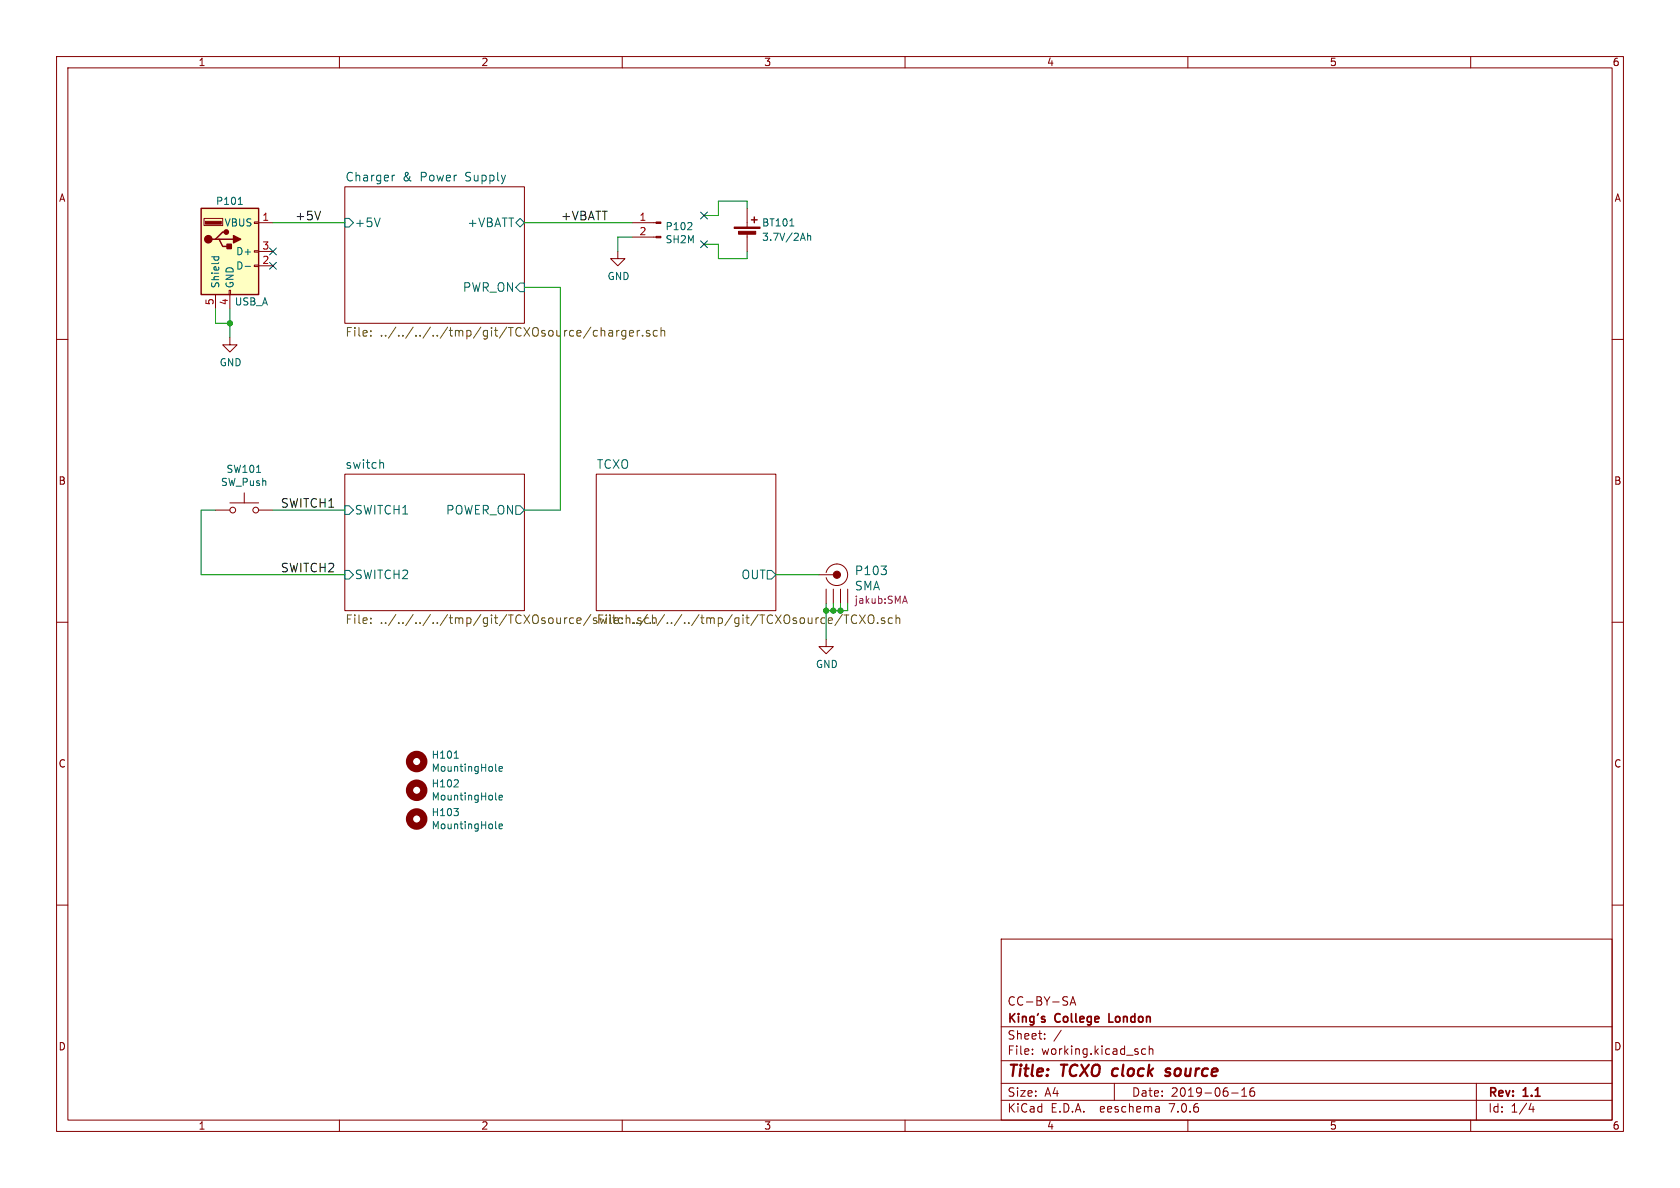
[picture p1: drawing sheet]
(kicad_sch (version 20230121) (generator eeschema)

 (paper "A4")

 (title_block
  (title "TCXO clock source")
  (date "2019-06-16")
  (rev "1.1")
  (company "King's College London")
  (comment 1 "CC-BY-SA"))

 (lib_symbols
  (symbol "Device:Battery_Cell" (pin_numbers hide) (pin_names (offset 0) hide) (in_bom yes) (on_board yes)
   (property "Reference" "BT" (at 2.54 2.54 0) (effects (font (size 1.27 1.27)) (justify left)))
   (property "Value" "Battery_Cell" (at 2.54 0 0) (effects (font (size 1.27 1.27)) (justify left)))
   (property "Footprint" "" (at 0 1.524 90) (effects (font (size 1.27 1.27)) hide))
   (property "Datasheet" "~" (at 0 1.524 90) (effects (font (size 1.27 1.27)) hide))
   (symbol "Battery_Cell_0_1"
    (rectangle (start -2.286 1.778) (end 2.286 1.524) (stroke (width 0) (type default)) (fill (type outline)))
    (rectangle (start -1.524 1.016) (end 1.524 0.508) (stroke (width 0) (type default)) (fill (type outline)))
    (polyline (pts (xy 0 0.762) (xy 0 0)) (stroke (width 0) (type default)) (fill (type none)))
    (polyline (pts (xy 0 1.778) (xy 0 2.54)) (stroke (width 0) (type default)) (fill (type none)))
    (polyline (pts (xy 0.762 3.048) (xy 1.778 3.048)) (stroke (width 0.254) (type default)) (fill (type none)))
    (polyline (pts (xy 1.27 3.556) (xy 1.27 2.54)) (stroke (width 0.254) (type default)) (fill (type none))))
   (symbol "Battery_Cell_1_1"
    (pin passive line (at 0 5.08 270) (length 2.54) (name "+" (effects (font (size 1.27 1.27)))) (number "1" (effects (font (size 1.27 1.27)))))
    (pin passive line (at 0 -2.54 90) (length 2.54) (name "-" (effects (font (size 1.27 1.27)))) (number "2" (effects (font (size 1.27 1.27)))))))
  (symbol "Mechanical:MountingHole" (pin_names (offset 1.016)) (in_bom yes) (on_board yes)
   (property "Reference" "H" (at 0 5.08 0) (effects (font (size 1.27 1.27))))
   (property "Value" "MountingHole" (at 0 3.175 0) (effects (font (size 1.27 1.27))))
   (property "Footprint" "" (at 0 0 0) (effects (font (size 1.27 1.27)) hide))
   (property "Datasheet" "~" (at 0 0 0) (effects (font (size 1.27 1.27)) hide))
   (symbol "MountingHole_0_1"
    (circle (center 0 0) (radius 1.27) (stroke (width 1.27) (type default)) (fill (type none)))))
  (symbol "Switch:SW_Push" (pin_numbers hide) (pin_names (offset 1.016) hide) (in_bom yes) (on_board yes)
   (property "Reference" "SW" (at 1.27 2.54 0) (effects (font (size 1.27 1.27)) (justify left)))
   (property "Value" "SW_Push" (at 0 -1.524 0) (effects (font (size 1.27 1.27))))
   (property "Footprint" "" (at 0 5.08 0) (effects (font (size 1.27 1.27)) hide))
   (property "Datasheet" "~" (at 0 5.08 0) (effects (font (size 1.27 1.27)) hide))
   (symbol "SW_Push_0_1"
    (circle (center -2.032 0) (radius 0.508) (stroke (width 0) (type default)) (fill (type none)))
    (polyline (pts (xy 0 1.27) (xy 0 3.048)) (stroke (width 0) (type default)) (fill (type none)))
    (polyline (pts (xy 2.54 1.27) (xy -2.54 1.27)) (stroke (width 0) (type default)) (fill (type none)))
    (circle (center 2.032 0) (radius 0.508) (stroke (width 0) (type default)) (fill (type none)))
    (pin passive line (at -5.08 0 0) (length 2.54) (name "1" (effects (font (size 1.27 1.27)))) (number "1" (effects (font (size 1.27 1.27)))))
    (pin passive line (at 5.08 0 180) (length 2.54) (name "2" (effects (font (size 1.27 1.27)))) (number "2" (effects (font (size 1.27 1.27)))))))
  (symbol "TCXOsource-rescue:Conn_01x02_Male-Connector" (pin_names (offset 1.016) hide) (in_bom yes) (on_board yes)
   (property "Reference" "J" (at 0 2.54 0) (effects (font (size 1.27 1.27))))
   (property "Value" "Connector_Conn_01x02_Male" (at 0 -5.08 0) (effects (font (size 1.27 1.27))))
   (property "Footprint" "" (at 0 0 0) (effects (font (size 1.27 1.27)) hide))
   (property "Datasheet" "" (at 0 0 0) (effects (font (size 1.27 1.27)) hide))
   (symbol "Conn_01x02_Male-Connector_1_1"
    (polyline (pts (xy 1.27 -2.54) (xy 0.8636 -2.54)) (stroke (width 0.1524) (type solid)) (fill (type none)))
    (polyline (pts (xy 1.27 0) (xy 0.8636 0)) (stroke (width 0.1524) (type solid)) (fill (type none)))
    (rectangle (start 0.8636 -2.413) (end 0 -2.667) (stroke (width 0.1524) (type solid)) (fill (type outline)))
    (rectangle (start 0.8636 0.127) (end 0 -0.127) (stroke (width 0.1524) (type solid)) (fill (type outline)))
    (pin passive line (at 5.08 0 180) (length 3.81) (name "Pin_1" (effects (font (size 1.27 1.27)))) (number "1" (effects (font (size 1.27 1.27)))))
    (pin passive line (at 5.08 -2.54 180) (length 3.81) (name "Pin_2" (effects (font (size 1.27 1.27)))) (number "2" (effects (font (size 1.27 1.27)))))))
  (symbol "TCXOsource-rescue:SMA-jakub" (pin_numbers hide) (pin_names (offset 1.016) hide) (in_bom yes) (on_board yes)
   (property "Reference" "J" (at 3.175 8.001 0) (effects (font (size 1.524 1.524))))
   (property "Value" "jakub_SMA" (at 4.826 6.096 0) (effects (font (size 1.524 1.524))))
   (property "Footprint" "SMA" (at 4.445 4.318 0) (effects (font (size 1.27 1.27))))
   (property "Datasheet" "" (at 0 0 0) (effects (font (size 1.524 1.524))))
   (symbol "SMA-jakub_0_1"
    (arc (start -2.54 7.112) (mid -1.8259 6.0889) (end -0.635 5.715) (stroke (width 0) (type solid)) (fill (type none)))
    (arc (start -0.635 5.715) (mid 1.2617 7.62) (end -0.635 9.525) (stroke (width 0) (type solid)) (fill (type none)))
    (circle (center -0.635 7.62) (radius 0.635) (stroke (width 0) (type solid)) (fill (type outline)))
    (arc (start -0.635 9.525) (mid -1.8486 9.09) (end -2.54 8.001) (stroke (width 0) (type solid)) (fill (type none))))
   (symbol "SMA-jakub_1_1"
    (pin bidirectional line (at -3.81 7.62 0) (length 2.54) (name "RF" (effects (font (size 0 0)))) (number "1" (effects (font (size 0 0)))))
    (pin power_in line (at -2.54 2.54 90) (length 2.54) (name "GND1" (effects (font (size 0 0)))) (number "2" (effects (font (size 0 0)))))
    (pin power_in line (at -1.27 2.54 90) (length 2.54) (name "GND2" (effects (font (size 0 0)))) (number "3" (effects (font (size 0 0)))))
    (pin power_in line (at 0 2.54 90) (length 2.54) (name "GND3" (effects (font (size 0 0)))) (number "4" (effects (font (size 0 0)))))
    (pin power_in line (at 1.27 2.54 90) (length 2.54) (name "GND4" (effects (font (size 0 0)))) (number "5" (effects (font (size 0 0)))))))
  (symbol "TCXOsource-rescue:USB_A-Connector" (pin_names (offset 1.016)) (in_bom yes) (on_board yes)
   (property "Reference" "J" (at -5.08 11.43 0) (effects (font (size 1.27 1.27)) (justify left)))
   (property "Value" "Connector_USB_A" (at -5.08 8.89 0) (effects (font (size 1.27 1.27)) (justify left)))
   (property "Footprint" "" (at 3.81 -1.27 0) (effects (font (size 1.27 1.27)) hide))
   (property "Datasheet" "" (at 3.81 -1.27 0) (effects (font (size 1.27 1.27)) hide))
   (symbol "USB_A-Connector_0_1"
    (rectangle (start -5.08 -7.62) (end 5.08 7.62) (stroke (width 0.254) (type solid)) (fill (type background)))
    (circle (center -3.81 2.159) (radius 0.635) (stroke (width 0.254) (type solid)) (fill (type outline)))
    (rectangle (start -1.524 4.826) (end -4.318 5.334) (stroke (width 0) (type solid)) (fill (type outline)))
    (rectangle (start -1.27 4.572) (end -4.572 5.842) (stroke (width 0) (type solid)) (fill (type none)))
    (circle (center -0.635 3.429) (radius 0.381) (stroke (width 0.254) (type solid)) (fill (type outline)))
    (rectangle (start -0.127 -7.62) (end 0.127 -6.858) (stroke (width 0) (type solid)) (fill (type none)))
    (polyline (pts (xy -3.175 2.159) (xy -2.54 2.159) (xy -1.27 3.429) (xy -0.635 3.429)) (stroke (width 0.254) (type solid)) (fill (type none)))
    (polyline (pts (xy -2.54 2.159) (xy -1.905 2.159) (xy -1.27 0.889) (xy 0 0.889)) (stroke (width 0.254) (type solid)) (fill (type none)))
    (polyline (pts (xy 0.635 2.794) (xy 0.635 1.524) (xy 1.905 2.159) (xy 0.635 2.794)) (stroke (width 0.254) (type solid)) (fill (type outline)))
    (rectangle (start 0.254 1.27) (end -0.508 0.508) (stroke (width 0.254) (type solid)) (fill (type outline)))
    (rectangle (start 5.08 -2.667) (end 4.318 -2.413) (stroke (width 0) (type solid)) (fill (type none)))
    (rectangle (start 5.08 -0.127) (end 4.318 0.127) (stroke (width 0) (type solid)) (fill (type none)))
    (rectangle (start 5.08 4.953) (end 4.318 5.207) (stroke (width 0) (type solid)) (fill (type none))))
   (symbol "USB_A-Connector_1_1"
    (polyline (pts (xy -1.905 2.159) (xy 0.635 2.159)) (stroke (width 0.254) (type solid)) (fill (type none)))
    (pin power_in line (at 7.62 5.08 180) (length 2.54) (name "VBUS" (effects (font (size 1.27 1.27)))) (number "1" (effects (font (size 1.27 1.27)))))
    (pin passive line (at 7.62 -2.54 180) (length 2.54) (name "D-" (effects (font (size 1.27 1.27)))) (number "2" (effects (font (size 1.27 1.27)))))
    (pin passive line (at 7.62 0 180) (length 2.54) (name "D+" (effects (font (size 1.27 1.27)))) (number "3" (effects (font (size 1.27 1.27)))))
    (pin power_in line (at 0 -10.16 90) (length 2.54) (name "GND" (effects (font (size 1.27 1.27)))) (number "4" (effects (font (size 1.27 1.27)))))
    (pin passive line (at -2.54 -10.16 90) (length 2.54) (name "Shield" (effects (font (size 1.27 1.27)))) (number "5" (effects (font (size 1.27 1.27)))))))
  (symbol "power:GND" (power) (pin_names (offset 0)) (in_bom yes) (on_board yes)
   (property "Reference" "#PWR" (at 0 -6.35 0) (effects (font (size 1.27 1.27)) hide))
   (property "Value" "GND" (at 0 -3.81 0) (effects (font (size 1.27 1.27))))
   (property "Footprint" "" (at 0 0 0) (effects (font (size 1.27 1.27)) hide))
   (property "Datasheet" "" (at 0 0 0) (effects (font (size 1.27 1.27)) hide))
   (symbol "GND_0_1"
    (polyline (pts (xy 0 0) (xy 0 -1.27) (xy 1.27 -1.27) (xy 0 -2.54) (xy -1.27 -1.27) (xy 0 -1.27)) (stroke (width 0) (type default)) (fill (type none))))
   (symbol "GND_1_1"
    (pin power_in line (at 0 0 270) (length 0) hide (name "GND" (effects (font (size 1.27 1.27)))) (number "1" (effects (font (size 1.27 1.27))))))))

 (junction (at 146.05 107.95) (diameter 0) (color 0 0 0 0))
 (junction (at 148.59 107.95) (diameter 0) (color 0 0 0 0))
 (junction (at 40.64 57.15) (diameter 0) (color 0 0 0 0))
 (junction (at 147.32 107.95) (diameter 0) (color 0 0 0 0))

 (no_connect (at 48.26 46.99))
 (no_connect (at 124.46 38.1))
 (no_connect (at 124.46 43.18))
 (no_connect (at 48.26 44.45))

 (wire (pts (xy 148.59 107.95) (xy 148.59 106.68)) (stroke (width 0) (type default)))
 (wire (pts (xy 35.56 90.17) (xy 35.56 101.6)) (stroke (width 0) (type default)))
 (wire (pts (xy 38.1 54.61) (xy 38.1 57.15)) (stroke (width 0) (type default)))
 (wire (pts (xy 40.64 59.69) (xy 40.64 57.15)) (stroke (width 0) (type default)))
 (wire (pts (xy 147.32 107.95) (xy 148.59 107.95)) (stroke (width 0) (type default)))
 (wire (pts (xy 147.32 107.95) (xy 147.32 106.68)) (stroke (width 0) (type default)))
 (wire (pts (xy 146.05 106.68) (xy 146.05 107.95)) (stroke (width 0) (type default)))
 (wire (pts (xy 109.22 41.91) (xy 109.22 44.45)) (stroke (width 0) (type default)))
 (wire (pts (xy 92.71 90.17) (xy 99.06 90.17)) (stroke (width 0) (type default)))
 (wire (pts (xy 111.76 39.37) (xy 92.71 39.37)) (stroke (width 0) (type default)))
 (wire (pts (xy 38.1 57.15) (xy 40.64 57.15)) (stroke (width 0) (type default)))
 (wire (pts (xy 48.26 90.17) (xy 60.96 90.17)) (stroke (width 0) (type default)))
 (wire (pts (xy 127 38.1) (xy 124.46 38.1)) (stroke (width 0) (type default)))
 (wire (pts (xy 137.16 101.6) (xy 144.78 101.6)) (stroke (width 0) (type default)))
 (wire (pts (xy 111.76 41.91) (xy 109.22 41.91)) (stroke (width 0) (type default)))
 (wire (pts (xy 35.56 101.6) (xy 60.96 101.6)) (stroke (width 0) (type default)))
 (wire (pts (xy 132.08 36.83) (xy 132.08 35.56)) (stroke (width 0) (type default)))
 (wire (pts (xy 146.05 107.95) (xy 146.05 113.03)) (stroke (width 0) (type default)))
 (wire (pts (xy 127 35.56) (xy 127 38.1)) (stroke (width 0) (type default)))
 (wire (pts (xy 38.1 90.17) (xy 35.56 90.17)) (stroke (width 0) (type default)))
 (wire (pts (xy 127 43.18) (xy 127 45.72)) (stroke (width 0) (type default)))
 (wire (pts (xy 132.08 35.56) (xy 127 35.56)) (stroke (width 0) (type default)))
 (wire (pts (xy 148.59 107.95) (xy 149.86 107.95)) (stroke (width 0) (type default)))
 (wire (pts (xy 92.71 50.8) (xy 99.06 50.8)) (stroke (width 0) (type default)))
 (wire (pts (xy 127 45.72) (xy 132.08 45.72)) (stroke (width 0) (type default)))
 (wire (pts (xy 99.06 90.17) (xy 99.06 50.8)) (stroke (width 0) (type default)))
 (wire (pts (xy 60.96 39.37) (xy 48.26 39.37)) (stroke (width 0) (type default)))
 (wire (pts (xy 40.64 57.15) (xy 40.64 54.61)) (stroke (width 0) (type default)))
 (wire (pts (xy 146.05 107.95) (xy 147.32 107.95)) (stroke (width 0) (type default)))
 (wire (pts (xy 132.08 45.72) (xy 132.08 44.45)) (stroke (width 0) (type default)))
 (wire (pts (xy 149.86 107.95) (xy 149.86 106.68)) (stroke (width 0) (type default)))
 (wire (pts (xy 124.46 43.18) (xy 127 43.18)) (stroke (width 0) (type default)))

 (label "SWITCH1" (at 49.53 90.17 0) (effects (font (size 1.524 1.524)) (justify left bottom)))
 (label "+VBATT" (at 99.06 39.37 0) (effects (font (size 1.524 1.524)) (justify left bottom)))
 (label "SWITCH2" (at 49.53 101.6 0) (effects (font (size 1.524 1.524)) (justify left bottom)))
 (label "+5V" (at 52.07 39.37 0) (effects (font (size 1.524 1.524)) (justify left bottom)))

 (symbol (lib_id "TCXOsource-rescue:USB_A-Connector") (at 40.64 44.45 0) (unit 1) (in_bom yes) (on_board yes) (dnp no)
  (property "Reference" "P101" (at 40.64 35.56 0) (effects (font (size 1.27 1.27))))
  (property "Value" "USB_A" (at 44.45 53.34 0) (effects (font (size 1.27 1.27))))
  (property "Footprint" "jakub:Molex_USB_A" (at 39.37 46.99 90) (effects (font (size 1.27 1.27)) hide))
  (property "Datasheet" "" (at 39.37 46.99 90) (effects (font (size 1.27 1.27))))
  (property "Part Number" "48037-0001" (at 40.64 44.45 0) (effects (font (size 1.524 1.524)) hide))
  (property "Manufacturer" "Molex" (at 40.64 44.45 0) (effects (font (size 1.524 1.524)) hide))
  (property "Package" "USB-A plug" (at 40.64 44.45 0) (effects (font (size 1.524 1.524)) hide))
  (property "Supplier" "Farnell" (at 40.64 44.45 0) (effects (font (size 1.524 1.524)) hide))
  (property "Order Code" "2067044" (at 40.64 44.45 0) (effects (font (size 1.524 1.524)) hide))
  (property "Note" "USB shielded I/O plug type A right angle through hole" (at 40.64 44.45 0) (effects (font (size 1.524 1.524)) hide))
  (property "Price" "0.52" (at 40.64 44.45 0) (effects (font (size 1.524 1.524)) hide)) (pin "1") (pin "2") (pin "3") (pin "4") (pin "5")
  (instances (project "TCXOsource" (path "" (reference "P101") (unit 1)))))

 (symbol (lib_id "Device:Battery_Cell") (at 132.08 41.91 0) (unit 1) (in_bom yes) (on_board yes) (dnp no)
  (property "Reference" "BT101" (at 134.62 39.37 0) (effects (font (size 1.27 1.27)) (justify left)))
  (property "Value" "3.7V/2Ah" (at 134.62 41.91 0) (effects (font (size 1.27 1.27)) (justify left)))
  (property "Footprint" "jakub:MIKROE-1120" (at 132.08 40.386 90) (effects (font (size 1.27 1.27)) hide))
  (property "Datasheet" "http://www.farnell.com/datasheets/2369105.pdf" (at 132.08 40.386 90) (effects (font (size 1.27 1.27)) hide))
  (property "Part Number" "MIKROE-1120" (at 132.08 41.91 0) (effects (font (size 1.524 1.524)) hide))
  (property "Manufacturer" "MikroElektronika" (at 132.08 41.91 0) (effects (font (size 1.524 1.524)) hide))
  (property "Package" "63x44" (at 132.08 41.91 0) (effects (font (size 1.524 1.524)) hide))
  (property "Supplier" "Farnell" (at 132.08 41.91 0) (effects (font (size 1.524 1.524)) hide))
  (property "Order Code" "2786900" (at 132.08 41.91 0) (effects (font (size 1.524 1.524)) hide))
  (property "Note" "2 Ah Li-ion polymer battery" (at 132.08 41.91 0) (effects (font (size 1.524 1.524)) hide))
  (property "Price" "11.53" (at 132.08 41.91 0) (effects (font (size 1.524 1.524)) hide)) (pin "1") (pin "2")
  (instances (project "TCXOsource" (path "" (reference "BT101") (unit 1)))))

 (symbol (lib_id "Switch:SW_Push") (at 43.18 90.17 0) (unit 1) (in_bom yes) (on_board yes) (dnp no)
  (property "Reference" "SW?" (at 43.18 82.931 0) (effects (font (size 1.27 1.27))))
  (property "Value" "SW_Push" (at 43.18 85.2424 0) (effects (font (size 1.27 1.27))))
  (property "Footprint" "Button_Switch_THT:SW_PUSH_6mm_H13mm" (at 43.18 85.09 0) (effects (font (size 1.27 1.27)) hide))
  (property "Datasheet" "~" (at 43.18 85.09 0) (effects (font (size 1.27 1.27)) hide))
  (property "Part Number" "2-1825910-7" (at 43.18 90.17 0) (effects (font (size 1.27 1.27)) hide))
  (property "Manufacturer" "TE Connectivity" (at 43.18 90.17 0) (effects (font (size 1.27 1.27)) hide))
  (property "Package" "6x6 mm" (at 43.18 90.17 0) (effects (font (size 1.27 1.27)) hide))
  (property "Supplier" "Farnell" (at 43.18 90.17 0) (effects (font (size 1.27 1.27)) hide))
  (property "Order Code" "2533101" (at 43.18 90.17 0) (effects (font (size 1.27 1.27)) hide))
  (property "Note" "Tactile Switch 9.4 mm button actuator" (at 43.18 90.17 0) (effects (font (size 1.27 1.27)) hide)) (pin "1") (pin "2")
  (instances (project "TCXOsource" (path "" (reference "SW?") (unit 1)) (path "" (reference "SW101") (unit 1)))))

 (symbol (lib_id "power:GND") (at 109.22 44.45 0) (unit 1) (in_bom yes) (on_board yes) (dnp no)
  (property "Reference" "#PWR0102" (at 109.22 50.8 0) (effects (font (size 1.27 1.27)) hide))
  (property "Value" "GND" (at 109.347 48.8442 0) (effects (font (size 1.27 1.27))))
  (property "Footprint" "" (at 109.22 44.45 0) (effects (font (size 1.27 1.27)) hide))
  (property "Datasheet" "" (at 109.22 44.45 0) (effects (font (size 1.27 1.27)) hide)) (pin "1")
  (instances (project "TCXOsource" (path "" (reference "#PWR0102") (unit 1)))))

 (symbol (lib_id "power:GND") (at 40.64 59.69 0) (unit 1) (in_bom yes) (on_board yes) (dnp no)
  (property "Reference" "#PWR0103" (at 40.64 66.04 0) (effects (font (size 1.27 1.27)) hide))
  (property "Value" "GND" (at 40.767 64.0842 0) (effects (font (size 1.27 1.27))))
  (property "Footprint" "" (at 40.64 59.69 0) (effects (font (size 1.27 1.27)) hide))
  (property "Datasheet" "" (at 40.64 59.69 0) (effects (font (size 1.27 1.27)) hide)) (pin "1")
  (instances (project "TCXOsource" (path "" (reference "#PWR0103") (unit 1)))))

 (symbol (lib_id "TCXOsource-rescue:Conn_01x02_Male-Connector") (at 116.84 39.37 0) (mirror y) (unit 1) (in_bom yes) (on_board yes) (dnp no)
  (property "Reference" "P102" (at 117.5512 40.0304 0) (effects (font (size 1.27 1.27)) (justify right)))
  (property "Value" "SH2M" (at 117.5512 42.3418 0) (effects (font (size 1.27 1.27)) (justify right)))
  (property "Footprint" "Connector_JST:JST_XH_S2B-XH-A_1x02_P2.50mm_Horizontal" (at 116.84 39.37 0) (effects (font (size 1.27 1.27)) hide))
  (property "Datasheet" "~" (at 116.84 39.37 0) (effects (font (size 1.27 1.27)) hide))
  (property "Part Number" "S2B-XH-A(LF)(SN)" (at 116.84 39.37 0) (effects (font (size 1.27 1.27)) hide))
  (property "Manufacturer" "JST" (at 116.84 39.37 0) (effects (font (size 1.27 1.27)) hide))
  (property "Package" "2.5mm pitch" (at 116.84 39.37 0) (effects (font (size 1.27 1.27)) hide))
  (property "Supplier" "Farnell" (at 116.84 39.37 0) (effects (font (size 1.27 1.27)) hide))
  (property "Order Code" "1516289" (at 116.84 39.37 0) (effects (font (size 1.27 1.27)) hide))
  (property "Alt. Supplier" "RS Components" (at 116.84 39.37 0) (effects (font (size 1.27 1.27)) hide))
  (property "Note" "2-way XH connector 2.5mm pitch crimp style" (at 116.84 39.37 0) (effects (font (size 1.27 1.27)) hide))
  (property "Alt. Order Code" "820-1582" (at 116.84 39.37 0) (effects (font (size 1.27 1.27)) hide)) (pin "1") (pin "2")
  (instances (project "TCXOsource" (path "" (reference "P102") (unit 1)))))

 (symbol (lib_id "TCXOsource-rescue:SMA-jakub") (at 148.59 109.22 0) (unit 1) (in_bom yes) (on_board yes) (dnp no)
  (property "Reference" "P103" (at 150.9776 100.8888 0) (effects (font (size 1.524 1.524)) (justify left)))
  (property "Value" "SMA" (at 150.9776 103.5812 0) (effects (font (size 1.524 1.524)) (justify left)))
  (property "Footprint" "jakub:SMA" (at 150.9776 106.0704 0) (effects (font (size 1.27 1.27)) (justify left)))
  (property "Datasheet" "" (at 148.59 109.22 0) (effects (font (size 1.524 1.524))))
  (property "Part Number" "73251-2200" (at 148.59 109.22 0) (effects (font (size 1.27 1.27)) hide))
  (property "Manufacturer" "Molex" (at 148.59 109.22 0) (effects (font (size 1.27 1.27)) hide))
  (property "Package" "SMA R/A" (at 148.59 109.22 0) (effects (font (size 1.27 1.27)) hide))
  (property "Supplier" "Farnell" (at 148.59 109.22 0) (effects (font (size 1.27 1.27)) hide))
  (property "Order Code" "2293854" (at 148.59 109.22 0) (effects (font (size 1.27 1.27)) hide))
  (property "Note" "SMA RF Coaxial Connector Right Angle" (at 148.59 109.22 0) (effects (font (size 1.27 1.27)) hide)) (pin "1") (pin "2") (pin "3") (pin "4") (pin "5")
  (instances (project "TCXOsource" (path "" (reference "P103") (unit 1)))))

 (symbol (lib_id "power:GND") (at 146.05 113.03 0) (unit 1) (in_bom yes) (on_board yes) (dnp no)
  (property "Reference" "#PWR0104" (at 146.05 119.38 0) (effects (font (size 1.27 1.27)) hide))
  (property "Value" "GND" (at 146.177 117.4242 0) (effects (font (size 1.27 1.27))))
  (property "Footprint" "" (at 146.05 113.03 0) (effects (font (size 1.27 1.27)) hide))
  (property "Datasheet" "" (at 146.05 113.03 0) (effects (font (size 1.27 1.27)) hide)) (pin "1")
  (instances (project "TCXOsource" (path "" (reference "#PWR0104") (unit 1)))))

 (symbol (lib_id "Mechanical:MountingHole") (at 73.66 134.62 0) (unit 1) (in_bom yes) (on_board yes) (dnp no)
  (property "Reference" "H101" (at 76.2 133.4516 0) (effects (font (size 1.27 1.27)) (justify left)))
  (property "Value" "MountingHole" (at 76.2 135.763 0) (effects (font (size 1.27 1.27)) (justify left)))
  (property "Footprint" "MountingHole:MountingHole_3.2mm_M3" (at 73.66 134.62 0) (effects (font (size 1.27 1.27)) hide))
  (property "Datasheet" "~" (at 73.66 134.62 0) (effects (font (size 1.27 1.27)) hide))
  (instances (project "TCXOsource" (path "" (reference "H101") (unit 1)))))

 (symbol (lib_id "Mechanical:MountingHole") (at 73.66 139.7 0) (unit 1) (in_bom yes) (on_board yes) (dnp no)
  (property "Reference" "H102" (at 76.2 138.5316 0) (effects (font (size 1.27 1.27)) (justify left)))
  (property "Value" "MountingHole" (at 76.2 140.843 0) (effects (font (size 1.27 1.27)) (justify left)))
  (property "Footprint" "MountingHole:MountingHole_3.2mm_M3" (at 73.66 139.7 0) (effects (font (size 1.27 1.27)) hide))
  (property "Datasheet" "~" (at 73.66 139.7 0) (effects (font (size 1.27 1.27)) hide))
  (instances (project "TCXOsource" (path "" (reference "H102") (unit 1)))))

 (symbol (lib_id "Mechanical:MountingHole") (at 73.66 144.78 0) (unit 1) (in_bom yes) (on_board yes) (dnp no)
  (property "Reference" "H103" (at 76.2 143.6116 0) (effects (font (size 1.27 1.27)) (justify left)))
  (property "Value" "MountingHole" (at 76.2 145.923 0) (effects (font (size 1.27 1.27)) (justify left)))
  (property "Footprint" "MountingHole:MountingHole_3.2mm_M3" (at 73.66 144.78 0) (effects (font (size 1.27 1.27)) hide))
  (property "Datasheet" "~" (at 73.66 144.78 0) (effects (font (size 1.27 1.27)) hide))
  (instances (project "TCXOsource" (path "" (reference "H103") (unit 1)))))

 (sheet (at 105.41 83.82) (size 31.75 24.13) (fields_autoplaced) (stroke (width 0) (type solid)) (fill (color 0 0 0 0.0000))
  (property "Sheetname" "TCXO" (at 105.41 82.9814 0) (effects (font (size 1.524 1.524)) (justify left bottom)))
  (property "Sheetfile" "../../../../tmp/git/TCXOsource/TCXO.sch" (at 105.41 108.6362 0) (effects (font (size 1.524 1.524)) (justify left top))) (pin "OUT" output (at 137.16 101.6 0) (effects (font (size 1.524 1.524)) (justify right)))
  (instances (project "TCXOsource" (path "" (page "4")))))

 (sheet (at 60.96 33.02) (size 31.75 24.13) (fields_autoplaced) (stroke (width 0) (type solid)) (fill (color 0 0 0 0.0000))
  (property "Sheetname" "Charger & Power Supply" (at 60.96 32.1814 0) (effects (font (size 1.524 1.524)) (justify left bottom)))
  (property "Sheetfile" "../../../../tmp/git/TCXOsource/charger.sch" (at 60.96 57.8362 0) (effects (font (size 1.524 1.524)) (justify left top)))
  (pin "+5V" input (at 60.96 39.37 180) (effects (font (size 1.524 1.524)) (justify left))) (pin "PWR_ON" input (at 92.71 50.8 0) (effects (font (size 1.524 1.524)) (justify right)))
  (pin "+VBATT" bidirectional (at 92.71 39.37 0) (effects (font (size 1.524 1.524)) (justify right)))
  (instances (project "TCXOsource" (path "" (page "2")))))

 (sheet (at 60.96 83.82) (size 31.75 24.13) (fields_autoplaced) (stroke (width 0) (type solid)) (fill (color 0 0 0 0.0000))
  (property "Sheetname" "switch" (at 60.96 82.9814 0) (effects (font (size 1.524 1.524)) (justify left bottom)))
  (property "Sheetfile" "../../../../tmp/git/TCXOsource/switch.sch" (at 60.96 108.6362 0) (effects (font (size 1.524 1.524)) (justify left top))) (pin "POWER_ON" output (at 92.71 90.17 0) (effects (font (size 1.524 1.524)) (justify right))) (pin "SWITCH1" input (at 60.96 90.17 180) (effects (font (size 1.524 1.524)) (justify left))) (pin "SWITCH2" input (at 60.96 101.6 180) (effects (font (size 1.524 1.524)) (justify left)))
  (instances (project "TCXOsource" (path "" (page "3")))))

 (sheet_instances (path "" (page "1"))))
